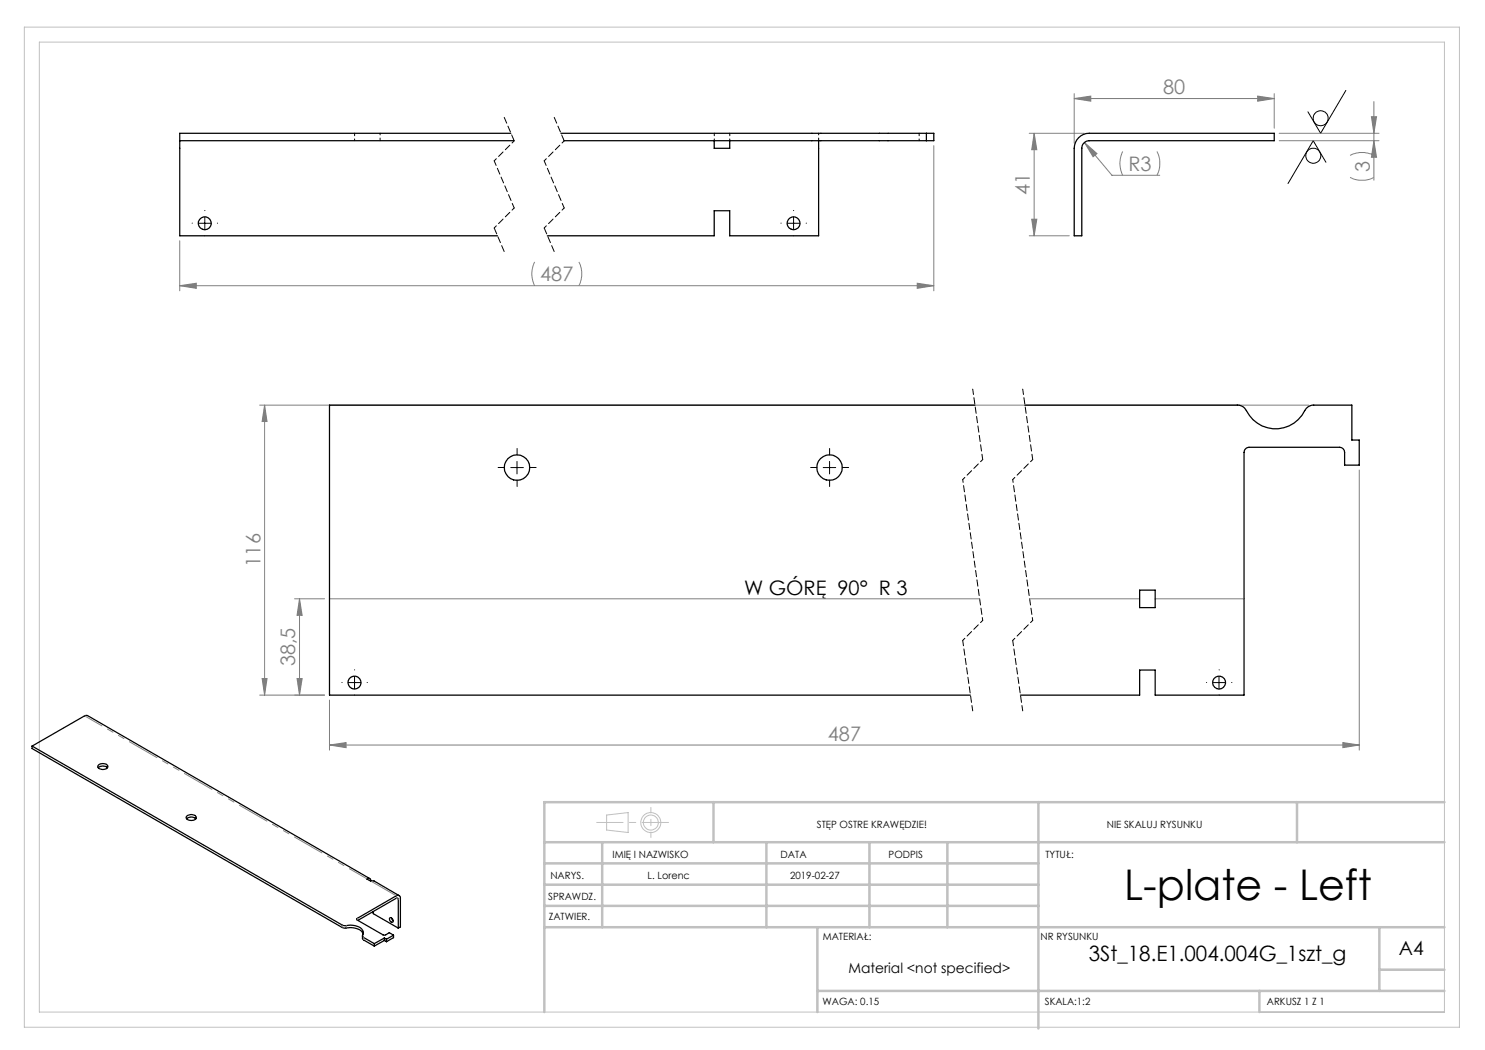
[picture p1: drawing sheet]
<svg xmlns="http://www.w3.org/2000/svg" width="297mm" height="210mm" viewBox="0 0 297 210" stroke-linecap="round" stroke-linejoin="round" font-family="sans-serif">
<g fill="none" stroke="#000" stroke-width=".2">
<path d="M269.2 18.1l-5.1 8.6-2.5-4.3M265.2 32.4l-2.6-4.3-5 8.6M39.7 44.7h2.5M41 43.4v2.5M157.5 44.7h2.4M158.7 43.4v2.5M102.2 93.5h2.5M103.4 92.3v2.5M164.6 93.5h2.5M165.9 92.3v2.5M69.6 136.5h2.5M70.9 135.3v2.5"/>
<path d="M242.6 136.5h2.5M243.8 135.3v2.5"/>
<circle cx="262.7" cy="31.1" r="1.51"/>
<circle cx="264.1" cy="23.6" r="1.5"/>
</g>
<g fill="none" stroke="#c0c0c0" stroke-width=".2">
<path d="M4.9 5.4h287v200h-287zM7.9 8.4h281v194h-281zM121.3 163l4.3-.5v4l-4.3-.5z"/>
<circle cx="130.2" cy="164.5" r="2"/>
<circle cx="130.2" cy="164.5" r="1.49"/>
</g>
<g fill="none" stroke="#808080" stroke-width=".2">
<path d="M214.8 19.7l3.4-.5v1zM214.8 18.7v9.9M214.8 19.7h40M251.5 19.2l3.3 .5-3.3 .5zM254.8 18.7v6.9M186.8 29.1v29.1M205.8 26.7h11.1M206.8 26.7l.6 3.2h-1.1zM206.8 26.7v20.5M216.9 28.5l2.5 2.2-.8 .7zM216.9 28.5l5.5 6.6h9.6M224.5 30.3l-.1 .3a5.3 5.3 0 0 0 .1 4.5"/>
<path d="M231.4 30.3a5.3 5.3 0 0 1 0 4.8M255.8 26.7h20M255.8 28.1h20M270 35.5a5.3 5.3 0 0 0 4.8 0M270 31.1a5.3 5.3 0 0 1 4.8 0M274.3 23.3h1l-.5 3.4zM274.8 20.3v15.7M274.8 28.1l.5 3.4h-1zM35.9 48.1v10.1M35.9 57.1h150.9M35.9 57.1l3.4-.5v1.1zM106.9 52.4l-.1 .3a5.3 5.3 0 0 0 .1 4.4"/>
<path d="M115.8 52.4a5.3 5.3 0 0 1 0 4.7M183.4 56.6l3.4 .5-3.4 .6zM205.8 47.2h8.1M206.3 43.8h1.1l-.6 3.4zM51.9 81h209.9M52.9 81v58M52.9 81l.5 3.3h-1zM271.9 94v56M58.9 119.8h6M59.9 119.8v19.2M59.9 119.8l.5 3.3h-1zM65.9 119.8h130"/>
<path d="M205.9 119.8h22M231 119.8h17.8M51.9 139h13M52.4 135.7h1l-.5 3.3zM59.4 135.7h1l-.5 3.3zM65.9 149l3.3-.5v1zM65.9 140v10M65.9 149h206M268.6 148.5l3.3 .5-3.3 .5z"/>
</g>
<g fill="none" stroke="#000" stroke-width=".2" stroke-dasharray="15.2 1.3 1.3 1.3">
<path d="M38.5 44.6h-.1M41 42.1h.1M41 47.1v.1M43.5 44.6h.1M156.2 44.6h.1M158.7 42.1h.1M158.7 47.1v.1M161.2 44.6h.1M100.9 93.5h-1.3M103.4 96v1.3M103.4 91v-1.3M105.9 93.5h1.3"/>
<path d="M163.4 93.5h-1.3M165.9 96v1.3M165.9 91v-1.3M168.4 93.5h1.3M68.4 136.5h.1M70.9 139h.1M70.9 134v-.1M73.4 136.5h.1M241.3 136.5h.1M243.8 139h.1M243.8 134v-.1M246.3 136.5h.1"/>
</g>
<path d="M100.8 23.5l2 4.7M110.8 23.5l2 4.7M98.8 45.6l2 4.7M108.8 45.6l2 4.7" fill="none" stroke="#000" stroke-width=".2" stroke-dasharray="1.3 .6"/>
<path d="M102.8 28.2l-4 4M112.8 28.2l-4 4M102.8 41.6l-4 4M112.8 41.6l-4 4M192.5 95.9l4 28.2M196.5 91.9l-4 4M202.5 95.9l4 28.2M206.5 91.9l-4 4M196.5 124.1l-4 4M206.5 124.1l-4 4" fill="none" stroke="#000" stroke-width=".2" stroke-dasharray="1.3 .6" stroke-dashoffset=".7"/>
<path d="M98.8 32.2l4 9.4M108.8 32.2l4 9.4" fill="none" stroke="#000" stroke-width=".2" stroke-dasharray="1.3 .6" stroke-dashoffset=".3"/>
<path d="M194.5 77.8l2 14.1M204.5 77.8l2 14.1M192.5 128.1l2 14.1M202.5 128.1l2 14.1" fill="none" stroke="#000" stroke-width=".2" stroke-dasharray="1.3 .6" stroke-dashoffset=".2"/>
<path d="M133.7 164.5h-14.4" fill="none" stroke="#c0c0c0" stroke-width=".2" stroke-dasharray="15.2 1.3 1.3 1.3" stroke-dashoffset="10"/>
<path d="M130.2 161.5v6" fill="none" stroke="#c0c0c0" stroke-width=".2" stroke-dasharray="15.2 1.3 1.3 1.3" stroke-dashoffset="14.1"/>
<g fill="none" stroke="#c0c0c0" stroke-width=".5">
<path d="M108.9 176.9h98.8M108.9 172.7h98.8M108.9 168.4h180M120.4 168.4v17M142.7 160.4v8M153.3 168.4v17M173.9 168.4v17M189.5 168.4v17M207.7 160.4v45.3M259.4 160.4v8M288.9 160.4h-180v42M108.9 181.2h98.8"/>
<path d="M108.9 185.4h180M163.5 198.2h125.4M163.5 185.4v17M251.9 198.2v4.2M275.9 185.4v12.8M275.9 193.9h13"/>
</g>
<g fill="#808080">
<path d="M35.9 57.1l3.4-.5v1.1zM183.4 56.6l3.4 .5-3.4 .6zM216.9 28.5l1.7 2.9 .8-.7z"/>
<path d="M65.9 149l3.3-.5v1zM268.6 148.5l3.3 .5-3.3 .5z"/>
<path d="M214.8 19.7l3.4-.5v1zM251.5 19.2l3.3 .5-3.3 .5z"/>
<path d="M59.4 135.7h1l-.5 3.3zM59.9 119.8l.5 3.3h-1z"/>
<path d="M206.3 43.8h1.1l-.6 3.4zM206.8 26.7l.6 3.2h-1.1z"/>
<path d="M52.9 81l.5 3.3h-1zM52.4 135.7h1l-.5 3.3z"/>
<path d="M274.3 23.3h1l-.5 3.4zM274.8 28.1l.5 3.4h-1z"/>
</g>
<g fill="none" stroke="#000" stroke-width=".25">
<path d="M35.9 28.1v19.1h63.6M35.9 28.1h66.9M102.2 26.7h-66.3v1.4M112.2 26.7h74.6v1.4h-74M142.8 28.1v1.6h3.1v-1.6M163.7 28.1v19.1h-17.8v-5.1h-3.1v5.1h-33.3M185.3 26.7v1.4M215.7 27.5a2.87 2.87 0 0 1 2.1-.8h37v1.4h-37a1.51 1.51 0 0 0-1.4 1.6v17.5h-1.6v-17.5a3.1 3.1 0 0 1 .9-2.2zM195 81h-129.1v58h128.2M205 81h42.5a1.95 1.95 0 0 1 1.8 1.1 6.6 6.6 0 0 0 6.1 3.7 6.6 6.6 0 0 0 5.9-4.1l.4-.4 .8-.3h7.9v7h1.5v5h-3v-2.5a1.02 1.02 0 0 0-1-1h-18.1a1.02 1.02 0 0 0-1 1v48.5h-17.8v-5h-3.1v5h-23.8M227.9 118h3.1v3.5h-3.1zM6.4 149.2l62.1 35.9h.5a3.7 3.7 0 0 1 3.5 .9 1.1 1.1 0 0 1 0 1.1l.1 .4 2.3 1.2"/>
<path d="M6.4 149.2v.5l62 35.8 .6 .1a3.7 3.7 0 0 1 3.5 .9l.1 .3M6.4 149.2l10.5-6 .6-.1 56.4 32.6M19.6 153.6a1.37 1.37 0 0 1 1.9 0M19.7 153a1.24 1.24 0 0 1 1.9 .3 1.17 1.17 0 0 1-2.1 0zM37.3 163.8a1.41 1.41 0 0 1 1.9 0M37.4 163.2a1.24 1.24 0 0 1 1.9 .3 1.17 1.17 0 0 1-2.1 0zM73.3 175.8a.51 .51 0 0 1 .6-.1 .51 .51 0 0 1 .3 .6zM74.2 176.3l.6-.1 5 2.9M71.6 184.1l7.6-4.4a.25 .25 0 0 1 .3-.1 .25 .25 0 0 1 .2 .3v5.7M72.5 187.2v.6l.2 .2 2.2 1.2M74.6 182.3v.4l5.1 2.9M74.9 188.7v.5"/>
<path d="M76.9 187.6l.4 .2M76.9 187.6l-2 1.1M76.9 187.6v.5M76.9 188.1l-2 1.1M76.9 188.1l.4 .2M77.3 187.8v.5M78 183.6a.56 .56 0 0 1 .5 .2 .56 .56 0 0 1 0 .7 .61 .61 0 0 1-.5-.9zM78.3 183.6l.3 .5M78.7 187l-1.4 .8M78.7 187v.5l-1.4 .8M79.7 185.6l.4-.2v-5.7a.53 .53 0 0 0-.3-.6 .53 .53 0 0 0-.6 .1l-7.9 4.6 .1 .2 5.2 3h.5l.8-.5 .8 .5"/>
<circle cx="41" cy="44.7" r="1.29"/>
<circle cx="158.7" cy="44.7" r="1.29"/>
<circle cx="103.4" cy="93.5" r="2.55"/>
<circle cx="165.9" cy="93.5" r="2.55"/>
<circle cx="70.9" cy="136.5" r="1.3"/>
<circle cx="243.8" cy="136.5" r="1.29"/>
</g>
<path d="M16.9 143.2l56.5 32.6" fill="none" stroke="#808080" stroke-width=".2" stroke-dasharray="6.3 1.3 1.3 1.3 1.3 1.3" stroke-dashoffset="2.3"/>
<path d="M74.2 176.3l5.1 2.9M79.7 179.9l-.4-.3M68.4 185.5v-.5M69.2 185.1v.5M71.5 184v-.3M72.7 187.5v.5" fill="none" stroke="#808080" stroke-width=".2" stroke-dasharray="6.3 1.3 1.3 1.3 1.3 1.3"/>
<path d="M70.9 26.6v1.5M76 28.1v-1.5M142.9 26.6v1.5M146 26.6v1.5M163.7 28.1v-1.5M183.8 26.6v1.5" fill="none" stroke="#000" stroke-width=".2" stroke-dasharray="1.3 .6" stroke-dashoffset=".8"/>
<text font-size="8.5" x="224.8" y="179.9">L-plate - Left</text>
<text font-size="4.2" x="217.8" y="192.2">3St_18.E1.004.004G_1szt_g</text>
<g font-size="4" fill="#808080">
<text x="232.7" y="18.8">80</text>
<text x="225.7" y="34.2">R3</text>
<text x="273.9" y="34.4" transform="rotate(-90 273.9 34.4)">3</text>
<text x="206" y="39.1" transform="rotate(-90 206 39.1)">41</text>
<text x="108" y="56.3">487</text>
<text x="52.1" y="113.3" transform="rotate(-90 52.1 113.3)">116</text>
<text x="59.1" y="133.3" transform="rotate(-90 59.1 133.3)">38,5</text>
<text x="165.6" y="148.1">487</text>
</g>
<text font-size="4" x="148.8" y="118.9">W GÓRĘ 90° R 3</text>
<text font-size="3.9" x="279.8" y="190.9">A4</text>
<text font-size="2.8" x="169.7" y="194.6">Material &lt;not specified&gt;</text>
<g font-size="2">
<text x="163.4" y="165.5">STĘP OSTRE KRAWĘDZIE!</text>
<text x="221.4" y="165.6">NIE SKALUJ RYSUNKU</text>
<text x="122.5" y="171.6">IMIĘ I NAZWISKO</text>
<text x="156.1" y="171.6">DATA</text>
<text x="177.7" y="171.6">PODPIS</text>
<text x="209.1" y="171.6">TYTUŁ:</text>
<text x="110.1" y="175.8">NARYS.</text>
<text x="129.5" y="175.8">L. Lorenc</text>
<text x="158" y="175.7">2019-02-27</text>
<text x="109.6" y="180">SPRAWDZ.</text>
<text x="109.7" y="184.1">ZATWIER.</text>
<text x="164.5" y="187.9">MATERIAŁ:</text>
<text x="208.1" y="188.1">NR RYSUNKU</text>
<text x="164.5" y="201">WAGA: 0.15</text>
<text x="209" y="201">SKALA:1:2</text>
<text x="253.4" y="201">ARKUSZ 1 Z 1</text>
</g>
</svg>
